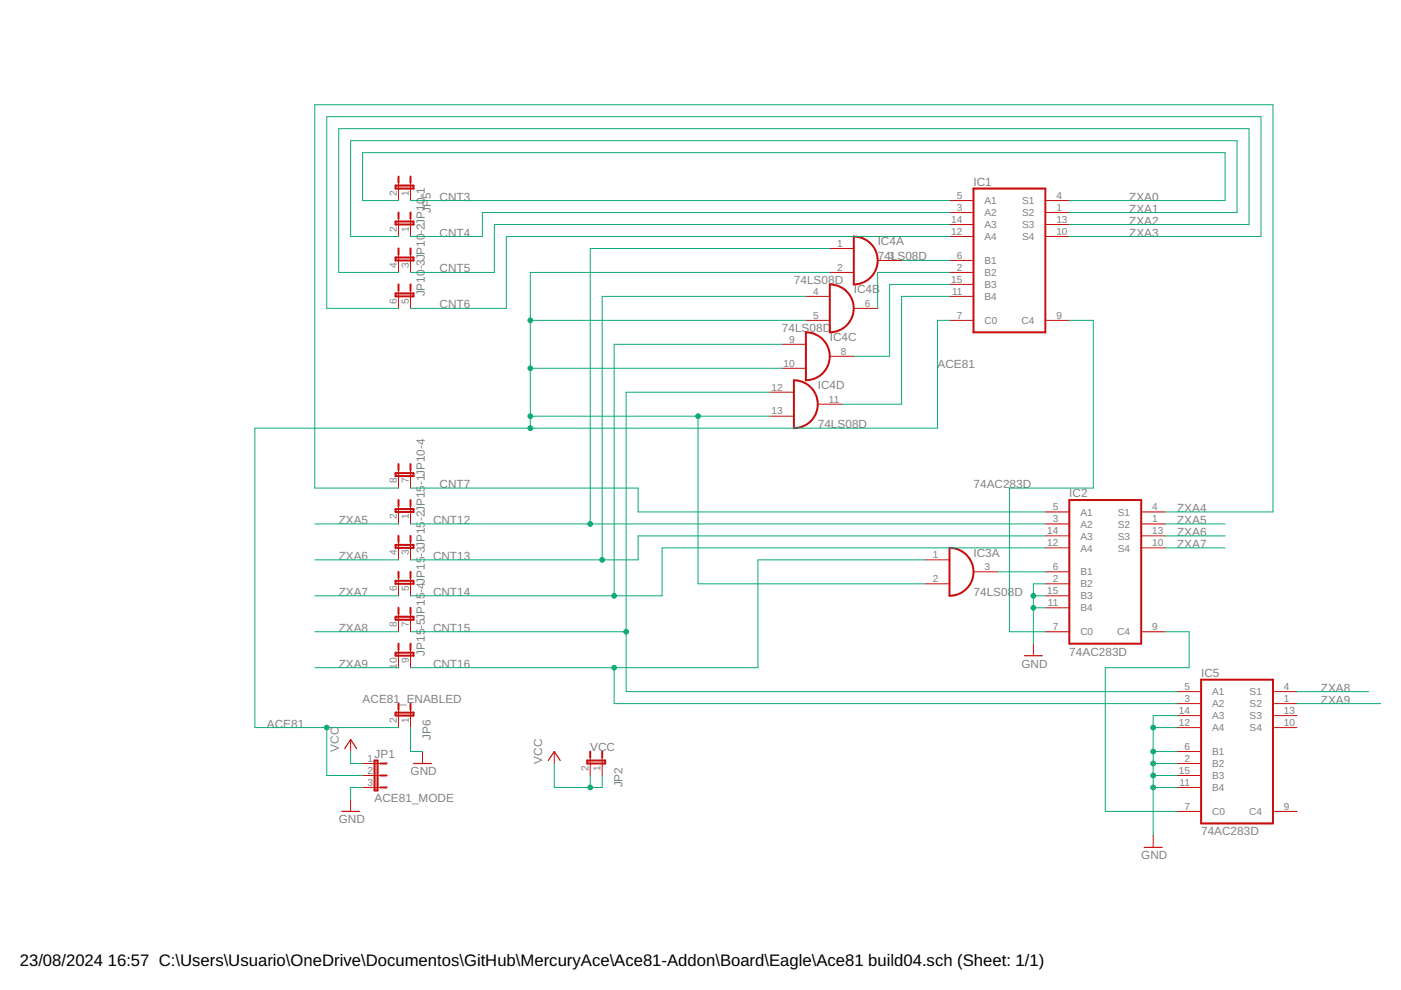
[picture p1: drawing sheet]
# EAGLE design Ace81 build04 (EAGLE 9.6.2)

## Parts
IC1  74AC283D  [SO16]
IC2  74AC283D  [SO16]
IC3  74LS08D  [SO14]
IC4  74LS08D  [SO14]
IC5  74AC283D  [SO16]
JP1  ACE81_MODE  JP2E  [JP2]
JP2  VCC  JP1E1Q  [JP1Q]
JP5  JP1E1Q  [JP1Q]
JP6  ACE81_ENABLED  JP1E1Q  [JP1Q]
JP10  JP4QE  [JP4Q]
JP15  JP5QE  [JP5Q]

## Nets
ACE81: IC1.7(C0) IC3.2(A:I1) IC4.2(A:I1) IC4.5(B:I1) IC4.10(C:I1) IC4.13(D:I1) JP1.2 JP6.2
CNT3: IC1.5(A1) JP5.1
CNT4: IC1.3(A2) JP10.1
CNT5: IC1.14(A3) JP10.3
CNT6: IC1.12(A4) JP10.5
CNT7: IC2.5(A1) JP10.7
CNT12: IC2.3(A2) IC4.1(A:I0) JP15.1
CNT13: IC2.14(A3) IC4.4(B:I0) JP15.3
CNT14: IC2.12(A4) IC4.9(C:I0) JP15.5
CNT15: IC4.12(D:I0) IC5.5(A1) JP15.7
CNT16: IC3.1(A:I0) IC5.3(A2) JP15.9
GND: IC2.2(B2) IC2.11(B4) IC2.15(B3) IC5.2(B2) IC5.6(B1) IC5.11(B4) IC5.12(A4) IC5.14(A3) IC5.15(B3) JP1.3 JP6.1
N$1: IC1.9(C4) IC2.7(C0)
N$2: IC2.9(C4) IC5.7(C0)
N$3: IC1.6(B1) IC4.3(A:O)
N$4: IC1.2(B2) IC4.6(B:O)
N$5: IC1.15(B3) IC4.8(C:O)
N$6: IC1.11(B4) IC4.11(D:O)
N$7: IC2.6(B1) IC3.3(A:O)
VCC: JP1.1 JP2.1 JP2.2
ZXA0: IC1.4(S1) JP5.2
ZXA1: IC1.1(S2) JP10.2
ZXA2: IC1.13(S3) JP10.4
ZXA3: IC1.10(S4) JP10.6
ZXA4: IC2.4(S1) JP10.8
ZXA5: IC2.1(S2) JP15.2
ZXA6: IC2.13(S3) JP15.4
ZXA7: IC2.10(S4) JP15.6
ZXA8: IC5.4(S1) JP15.8
ZXA9: IC5.1(S2) JP15.10
Unconnected: IC3.4(B:I0) IC3.5(B:I1) IC3.6(B:O) IC3.8(C:O) IC3.9(C:I0) IC3.10(C:I1) IC3.11(D:O) IC3.12(D:I0) IC3.13(D:I1) IC5.9(C4) IC5.10(S4) IC5.13(S3)

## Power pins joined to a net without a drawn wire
GND: IC1.8(GND) IC2.8(GND) IC3.7(P:GND) IC4.7(P:GND) IC5.8(GND)
VCC: IC1.16(VCC) IC2.16(VCC) IC3.14(P:VCC) IC4.14(P:VCC) IC5.16(VCC)
